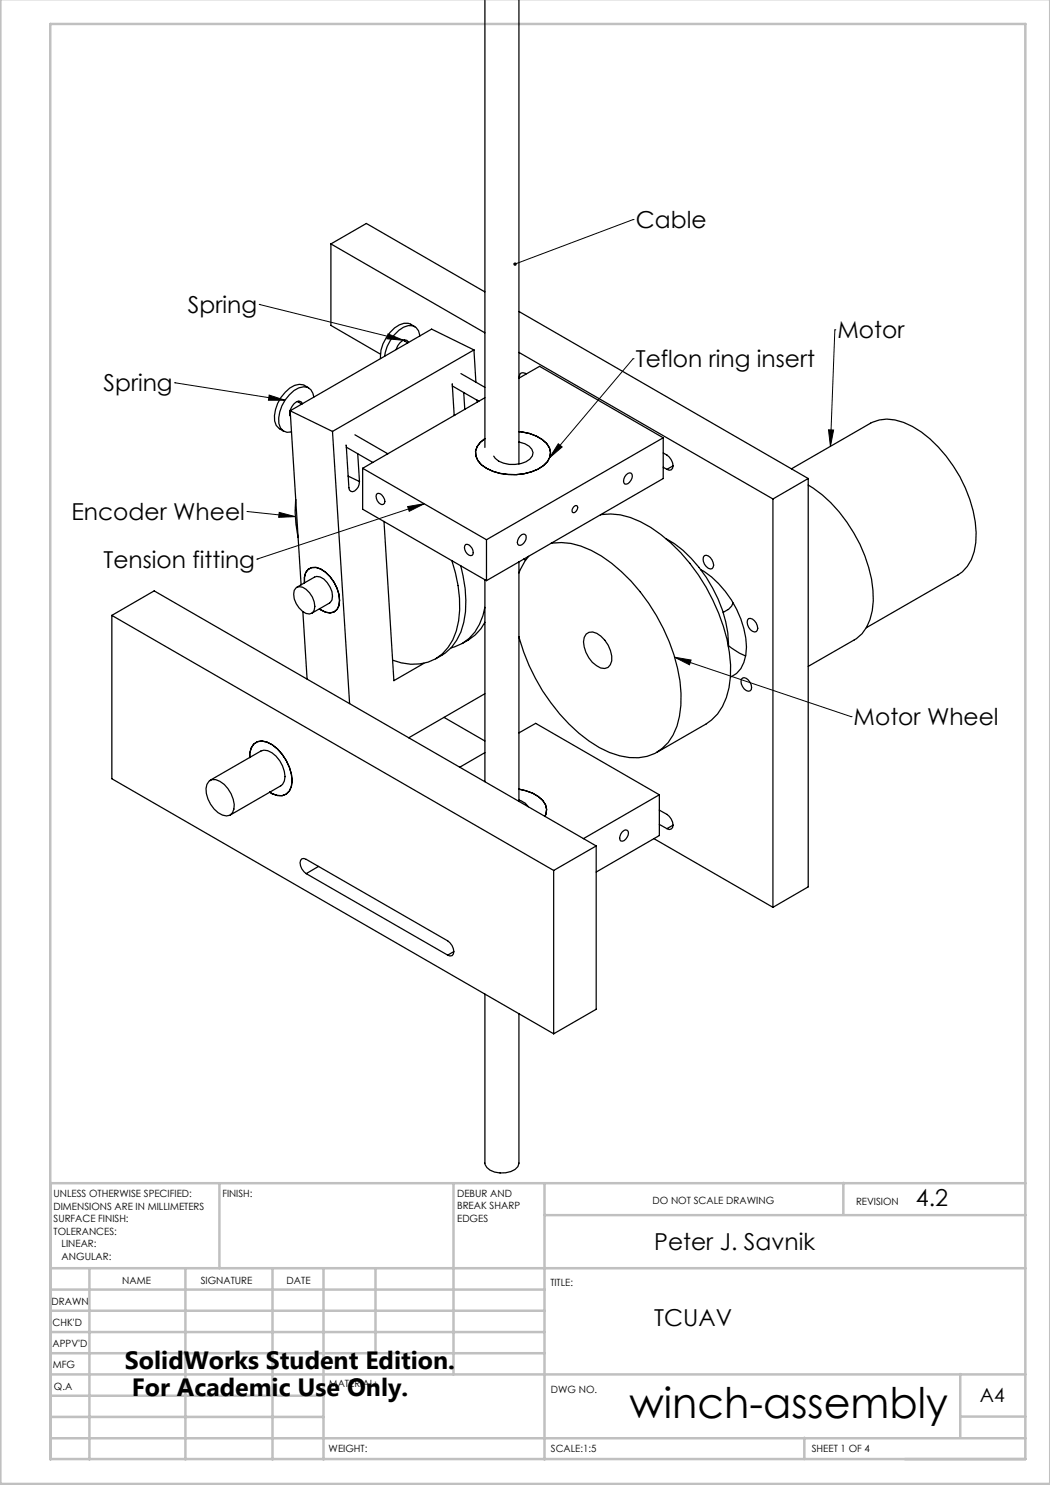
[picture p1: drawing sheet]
<svg xmlns="http://www.w3.org/2000/svg" width="210mm" height="297mm" viewBox="0 0 210 297" stroke-linecap="round" stroke-linejoin="round" font-family="sans-serif">
<g fill="none" stroke="#000" stroke-width=".2">
<path d="M126.6 43.9h.1M126.6 43.9l-23.6 8.9M35 76.5h.1M35 76.5l22 3.5M51.9 60.9h.1M51.9 60.9l28.8 7.1M53.8 79l3.2 1h-3.3zM77.6 66.8l3.1 1.2-3.3-.2zM126.6 71.8h.1M126.6 71.8l-16.7 19.8M167 66h.1M167 66l-.9 23.3"/>
<path d="M111.7 88.8l.7 .6-2.5 2.2zM165.7 86h1l-.6 3.3zM49.4 102.3h.1M49.4 102.3l9.7 1M51.4 111.8h.1M55.8 102.5l3.3 .8-3.4 .2zM81.5 101.3l3.3-.6-3 1.6zM84.8 100.7l-33.4 11.1M134.9 131.4l3.3 .6-.3 1zM134.9 131.4l35.3 11.9M170.2 143.3h.1"/>
</g>
<g fill="none" stroke="#c0c0c0" stroke-width=".5">
<path d="M.1 -.1v296.9h209.9v-296.9M10.1 4.8h195v287h-195zM43.9 236.6v17M90.7 236.6v38.3M108.9 236.6v55.3M168.7 236.6v6.3M205.1 236.6h-195v55.3M10.1 253.6h195M10.1 257.9h98.8M17.9 253.6v38.3M37.1 253.6v38.3M54.5 253.6v38.3"/>
<path d="M64.7 253.6v38.3M75.1 253.6v17M108.9 243h96.2M10.1 270.6h98.8M10.1 266.4h98.8M10.1 262.1h98.8M10.1 279.1h54.6M10.1 274.9h195M192.1 274.8v12.7M10.1 287.7h195M10.1 283.4h54.6M160.9 287.5v4.3"/>
<path d="M192.1 283.3h13"/>
</g>
<path d="M102.8 52.6l-.1 .3 .3-.1-.3 .1a.34 .34 0 0 0 .5 .2 .34 .34 0 0 0 .1-.5 .34 .34 0 0 0-.5 0zM165.7 86h1l-.6 3.3zM134.9 131.4l3.3 .6-.3 1zM111.7 88.8l.7 .6-2.5 2.2zM53.8 79l3.2 1h-3.3zM55.8 102.5l3.3 .8-3.4 .2zM77.6 66.8l3.1 1.2-3.3-.2zM81.5 101.3l3.3-.6-3 1.6z" fill="#000"/>
<g fill="none" stroke="#000" stroke-width=".25">
<path d="M97 -.1v89.6M103.8 0v92.8M66.2 48.8v16.3l9.9 5.7M66.2 48.8l30.8 17.8M66.2 48.8l7.1-4.1 23.7 13.7M61.7 77.6a2.78 2.78 0 0 0-3.7 0 7.5 7.5 0 0 0-3.1 6.6 2.87 2.87 0 0 0 1.9 2.1M62.8 79.4a2.04 2.04 0 0 0-3-1.8 7.4 7.4 0 0 0-4 7.1 1.94 1.94 0 0 0 2.5 1.7M80.7 68l.9 .6M80.9 68v.2M81.7 68.5l-.3-.4a1.56 1.56 0 0 0-1.8 1l-.4 .8M83 65.3a2.58 2.58 0 0 0-3.1-.3 7.7 7.7 0 0 0-3.8 6.7M84 67.2a2.08 2.08 0 0 0-1.1-1.9 2.08 2.08 0 0 0-2.2 .1 8.1 8.1 0 0 0-3.8 5.8"/>
<path d="M90.5 77.2l5.3 3.1M90.5 76.8l.3 6.3M92.2 74.7l4.8 2.8M92.7 78.5l.3 3.4M94.8 70l-28.3 16.3M94.8 70l.4 6.4M94.8 70l-8.5-4.2-28.3 16.4M97 79.5l-24.5 14.2M103.8 75.6l4.1-2.3 24.7 14.3M103.8 70.5l50.8 29.3M103.8 62.3l57.8 33.4M105.2 74.8l-.6-.3-.4 .1-.3 .3v.7"/>
<path d="M58 82.9l.1 .1M58 83.1h.1M58 82.2l2.2 34.8M58 82.2l8.5 4.1M59.2 99.9a22.2 22.2 0 0 0 .4 7.6M59.5 80.3l.9 .5M59.7 80.3v.1M60.5 80.7l-.3-.3a1.43 1.43 0 0 0-1.8 .9 2.01 2.01 0 0 0-.3 2M66.5 86.3l3.4 54.4M69.2 89l.6 8.5 .1 .5 .2 .2a1.23 1.23 0 0 0 1.5-.8l.3-1.1M69.3 89.4l5.3 3.1M69.6 95.2l2.3 1.1"/>
<path d="M71 87l6.6 3.8M71.5 90.7l.4 5.6M72.5 93.7v8.1l24.8 14.3M72.5 93.7l24.8 14.2M75.5 98.7a1.53 1.53 0 0 1 1.4 1.9l-.2 .3a1.43 1.43 0 0 1-1.2-2.2zM90.8 83h.2M95.4 80v.5M103.8 88.4a3.4 3.4 0 0 1 2.8 2.1 2.67 2.67 0 0 1-2.4 2.2 5 5 0 0 1-5.5-1.5M103.8 86.3a8.8 8.8 0 0 1 5.5 2.4 2.87 2.87 0 0 1-.6 4.4 11.1 11.1 0 0 1-12.4-.1 2.94 2.94 0 0 1-.2-4.5l.9-.8M125.2 95l.4-.3 .6-.1a1.46 1.46 0 0 1-1.2 2.2 1.28 1.28 0 0 1 .2-1.8zM132.6 90.6a2.76 2.76 0 0 1 1.9 3.1l-.3 .3h-.4l-.4-.1M132.6 87.6l-35.3 20.3"/>
<path d="M132.6 87.6v8.1l-35.3 20.4M132.6 93.4l.8 .5M134.6 93.2l-1.2 .7M154.6 99.8v81.7M158.3 93.8l15.8-9.2a7.5 7.5 0 0 1 6.6-.1 22.2 22.2 0 0 1 10 8.7 25.2 25.2 0 0 1 4.5 15.3 8.2 8.2 0 0 1-3.6 6.5l-18.4 10.6M161.6 97a29 29 0 0 1 13 21.1 11.9 11.9 0 0 1-2.2 8.6l-1.1 1-9.7 5.6M161.6 95.7v81.7l-7 4.1M161.6 95.7l-7 4.1M59.2 117.5a2.09 2.09 0 0 1 2.7 1.1 4 4 0 0 1 .9 3.5l-.3 .5a2.09 2.09 0 0 1-2.7-1 3.9 3.9 0 0 1-1-3.5zM59.3 117.5l3.6-2.1a2.13 2.13 0 0 1 2.5 1.1 3.9 3.9 0 0 1 1 3.5l-.5 .6-3.6 2.1M61.6 113.9l-.5 .6-.2 1v1.1a3.3 3.3 0 0 1 .7-2.7 2.73 2.73 0 0 1 3.5 .5 7.4 7.4 0 0 1 2.7 6.7 1.91 1.91 0 0 1-2.7 1.3l-1.2-.6a2.62 2.62 0 0 0 3.5 .1 4.6 4.6 0 0 0 0-4.3 6.7 6.7 0 0 0-4.2-4.1h-.9zM76.8 104.3l2 31.8 6-3.4"/>
<path d="M90.4 112.1a24.1 24.1 0 0 1 .9 14.1 8.7 8.7 0 0 1-11 6.4l-1.8-.6M92.1 113.1a22.3 22.3 0 0 1 .1 13.3 9.5 9.5 0 0 1-5.1 5.4M93.1 108.9a1.46 1.46 0 0 1 1.3 2.2 1.46 1.46 0 0 1-1.3-2.2zM97 116v40.3M97.3 107.9v8.2M103.8 112.4v47.9M104 107.2l.4-.3h.6a1.43 1.43 0 0 1-1 2.2l-.2-.1a1.2 1.2 0 0 1 .2-1.8zM104.7 111.8l.4 .2M105.7 111.3l-.7 1-1.2 2.3M110.2 108.7a12.3 12.3 0 0 1 8 1.4 34.9 34.9 0 0 1 15.6 18.2 27.1 27.1 0 0 1 2.1 15 9.1 9.1 0 0 1-8.2 8.2 15.4 15.4 0 0 1-9.9-3.3 38.1 38.1 0 0 1-14-20.9M114.8 101.3l.6-.2a.92 .92 0 0 1-.8 1.4 .77 .77 0 0 1 .2-1.2zM120.1 103a12.2 12.2 0 0 1 8 1.3 34.5 34.5 0 0 1 15.6 18.3 27.5 27.5 0 0 1 2.1 14.9 10.6 10.6 0 0 1-4.5 7.3l-10 5.7"/>
<path d="M133.2 107.7a25.1 25.1 0 0 1 10.4 12.1 23.2 23.2 0 0 1 2.1 9.6M140.2 113.9a19.4 19.4 0 0 1 9.1 15.5 7 7 0 0 1-2 5.3l-1.2 .7M140.9 111.1a1.76 1.76 0 0 1 1.7 2.3l-.2 .3a1.5 1.5 0 0 1-1.7-1.4v-.9zM22.4 123.1v32.6l88.3 51.1M22.4 123.1l88.3 51M22.4 123.1l8.4-4.9 88.4 51M60.6 122.3l.8 13.5M97 121.5a9.3 9.3 0 0 1-6.8 8.1M97 124.5a9.4 9.4 0 0 1-4.5 4.2M97 138.7l-15.3 8.9M117.2 126.8a2.12 2.12 0 0 1 3 .4 6.1 6.1 0 0 1 2.1 5 1.58 1.58 0 0 1-2.2 1.4 5.8 5.8 0 0 1-3.3-6.1zM145.7 129.1l2.2 1.5 1.2 .6"/>
<path d="M146.6 120.6a3.2 3.2 0 0 1-2 1.9M148.3 135.9l.2-.3a1.8 1.8 0 0 1 1.7 2.3l-.2 .3a1.76 1.76 0 0 1-1.7-2.3zM149.7 123.7a1.75 1.75 0 0 1 1.5 2.6 1.76 1.76 0 0 1-1.7-2.3zM41.8 156.2l.6-.3a3.7 3.7 0 0 1 3.2 1.8 5 5 0 0 1 .9 4.9 1.9 1.9 0 0 1-2.9 0 5.7 5.7 0 0 1-2.2-5.7zM42 156.1l10.2-5.9a2.7 2.7 0 0 1 3 1 5.8 5.8 0 0 1 1.7 5l-.4 .7-.3 .3-10.2 5.8M50 151.5a2.76 2.76 0 0 1 2.4-3.3 5.9 5.9 0 0 1 4 2.7 8.5 8.5 0 0 1 1.9 6.4 2.26 2.26 0 0 1-2.8 1.8l-1.6-.7M88.8 143.5l8.2 4.7M97 150.5l-5.1 3M103.8 157.8a7.1 7.1 0 0 1 5.3 3.2l.2 .9-.3 1.4M103.8 146.6l3.3-1.9 24.8 14.3M131.9 159l-15.2 8.7M131.9 159v8.1l-12.7 7.3"/>
<path d="M61.2 174.7a2.15 2.15 0 0 1-.8-2.9l.4-.1 .4 .2 28.3 16.3a2.15 2.15 0 0 1 .9 2.9l-.4 .1-.5-.2M61.2 174.7l28.3 16.3M63.7 173.3l-2.5 1.4M103.8 160a2.94 2.94 0 0 1 1.9 1.4M110.7 174.1v32.7M119.2 169.2v32.7l-8.5 4.9M119.2 169.2l-8.5 4.9M124.5 166.4l.6-.4h.3a1.43 1.43 0 0 1-.9 2.2h-.3a1.28 1.28 0 0 1 .3-1.8zM130.8 167.7l23.8 13.8M131.9 162a3.6 3.6 0 0 1 2.7 3l-.1 .5-.3 .3-.4 .1-.4-.2M131.9 164.9l1.5 .8M134.6 165l-1.2 .7"/>
<path d="M90.8 190.3l-1.3 .7M97 198.8v33.8a2.27 2.27 0 0 0 1.9 1.8 4.7 4.7 0 0 0 4.7-1.1l.2-.6v-30"/>
</g>
<text font-size="8.5" x="125.9" y="283.5">winch-assembly</text>
<g font-size="5">
<text x="25" y="273.7">SolidWorks Student Edition.</text>
<text x="26.4" y="279.2">For Academic Use Only.</text>
</g>
<g font-size="4.7">
<text x="127.2" y="45.6">Cable</text>
<text x="37.6" y="62.6">Spring</text>
<text x="167.5" y="67.6">Motor</text>
<text x="127.2" y="73.4">Teflon ring insert</text>
<text x="20.7" y="78.3">Spring</text>
<text x="14.3" y="104">Encoder Wheel</text>
<text x="20.7" y="113.6">Tension fitting</text>
<text x="170.7" y="145.1">Motor Wheel</text>
<text x="183.2" y="241.2">4.2</text>
<text x="130.8" y="250">Peter J. Savnik</text>
<text x="130.8" y="265.3">TCUAV</text>
</g>
<text font-size="3.9" x="196" y="280.4">A4</text>
<g font-size="2">
<text x="10.7" y="239.5">UNLESS OTHERWISE SPECIFIED:</text>
<text x="44.5" y="239.5">FINISH:</text>
<text x="91.4" y="239.4">DEBUR AND</text>
<text x="10.7" y="242">DIMENSIONS ARE IN MILLIMETERS</text>
<text x="10.7" y="244.5">SURFACE FINISH:</text>
<text x="91.4" y="241.9">BREAK SHARP</text>
<text x="91.4" y="244.4">EDGES</text>
<text x="130.5" y="240.8">DO NOT SCALE DRAWING</text>
<text x="171.2" y="241">REVISION</text>
<text x="10.7" y="247">TOLERANCES:</text>
<text x="12.3" y="249.5">LINEAR:</text>
<text x="12.3" y="252">ANGULAR:</text>
<text x="24.4" y="256.9">NAME</text>
<text x="40.1" y="256.8">SIGNATURE</text>
<text x="57.3" y="256.8">DATE</text>
<text x="110.1" y="257.1">TITLE:</text>
<text x="10.3" y="260.9">DRAWN</text>
<text x="10.5" y="269.3">APPV'D</text>
<text x="10.5" y="265.2">CHK'D</text>
<text x="10.6" y="273.6">MFG</text>
<text x="10.8" y="278">Q.A</text>
<text x="65.8" y="277.4">MATERIAL:</text>
<text x="110.2" y="278.5">DWG NO.</text>
<text x="65.7" y="290.4">WEIGHT:</text>
<text x="110.2" y="290.5">SCALE:1:5</text>
<text x="162.4" y="290.4">SHEET 1 OF 4</text>
</g>
</svg>
